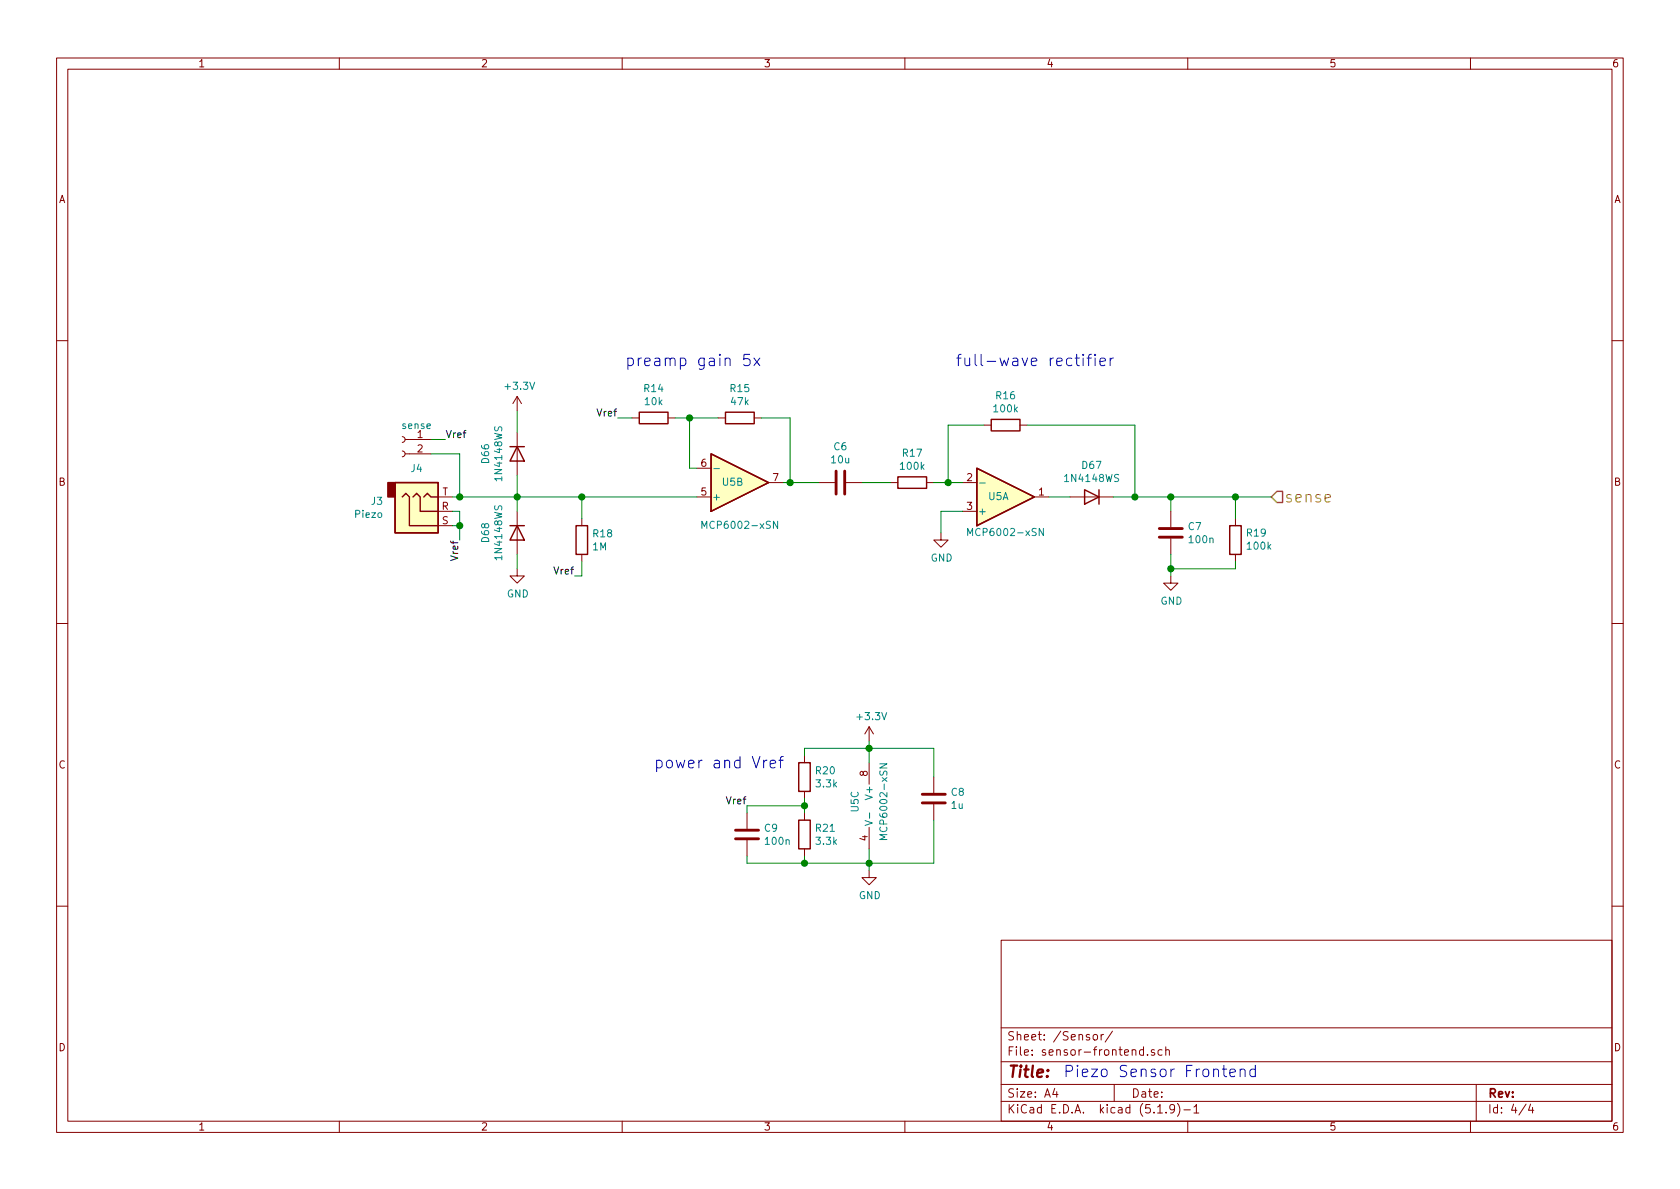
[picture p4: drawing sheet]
EESchema Schematic File Version 4
EELAYER 30 0
EELAYER END
$Descr A4 11693 8268
encoding utf-8
Sheet 4 4
Title ""
Date ""
Rev ""
Comp ""
Comment1 ""
Comment2 ""
Comment3 ""
Comment4 ""
$EndDescr
$Comp
L Diode:1N4148WS D66
U 1 1
P 3600 3150
F 0 "D66" H 3600 2933 50  0000 C CNN
F 1 "1N4148WS" H 3600 3024 50  0000 C CNN
F 2 "Diode_SMD:D_SOD-323" H 3600 2975 50  0001 C CNN
F 3 "https://www.vishay.com/docs/85751/1n4148ws.pdf" H 3600 3150 50  0001 C CNN
	1    3600 3150
	0    1    1    0   
$EndComp
$Comp
L power:+3.3V #PWR030
U 1 1
P 6050 5150
F 0 "#PWR030" H 6050 5000 50  0001 C CNN
F 1 "+3.3V" H 6065 5323 50  0000 C CNN
F 2 "" H 6050 5150 50  0001 C CNN
F 3 "" H 6050 5150 50  0001 C CNN
	1    6050 5150
	1    0    0    -1  
$EndComp
$Comp
L power:GND #PWR031
U 1 1
P 6050 6050
F 0 "#PWR031" H 6050 5800 50  0001 C CNN
F 1 "GND" H 6055 5877 50  0000 C CNN
F 2 "" H 6050 6050 50  0001 C CNN
F 3 "" H 6050 6050 50  0001 C CNN
	1    6050 6050
	1    0    0    -1  
$EndComp
Wire Wire Line
	6050 6050 6050 6000
Connection ~ 6050 5200
Wire Wire Line
	6050 5200 6050 5150
Connection ~ 6050 6000
$Comp
L Connector:AudioJack3 J3
U 1 1
P 2950 3550
F 0 "J3" H 2670 3483 50  0000 R CNN
F 1 "Piezo" H 2670 3574 50  0000 R CNN
F 2 "Connector_Audio:Jack_3.5mm_PJ320D_Horizontal" H 2950 3550 50  0001 C CNN
F 3 "~" H 2950 3550 50  0001 C CNN
	1    2950 3550
	1    0    0    1   
$EndComp
Wire Wire Line
	3200 3750 3200 3650
Wire Wire Line
	3200 3650 3150 3650
Wire Wire Line
	3200 3650 3200 3550
Wire Wire Line
	3200 3550 3150 3550
Connection ~ 3200 3650
$Comp
L Amplifier_Operational:MCP6002-xSN U5
U 1 1
P 7000 3450
F 0 "U5" H 6950 3450 50  0000 C CNN
F 1 "MCP6002-xSN" H 7000 3700 50  0000 C CNN
F 2 "Package_SO:SOIC-8_3.9x4.9mm_P1.27mm" H 7000 3450 50  0001 C CNN
F 3 "http://ww1.microchip.com/downloads/en/DeviceDoc/21733j.pdf" H 7000 3450 50  0001 C CNN
	1    7000 3450
	1    0    0    1   
$EndComp
$Comp
L Amplifier_Operational:MCP6002-xSN U5
U 2 1
P 5150 3350
F 0 "U5" H 5100 3350 50  0000 C CNN
F 1 "MCP6002-xSN" H 5150 3650 50  0000 C CNN
F 2 "Package_SO:SOIC-8_3.9x4.9mm_P1.27mm" H 5150 3350 50  0001 C CNN
F 3 "http://ww1.microchip.com/downloads/en/DeviceDoc/21733j.pdf" H 5150 3350 50  0001 C CNN
	2    5150 3350
	1    0    0    1   
$EndComp
$Comp
L Diode:1N4148WS D68
U 1 1
P 3600 3700
F 0 "D68" H 3600 3483 50  0000 C CNN
F 1 "1N4148WS" H 3600 3574 50  0000 C CNN
F 2 "Diode_SMD:D_SOD-323" H 3600 3525 50  0001 C CNN
F 3 "https://www.vishay.com/docs/85751/1n4148ws.pdf" H 3600 3700 50  0001 C CNN
	1    3600 3700
	0    1    1    0   
$EndComp
Wire Wire Line
	3150 3450 3200 3450
Wire Wire Line
	3600 3450 3600 3300
Wire Wire Line
	3600 3450 3600 3550
Connection ~ 3600 3450
$Comp
L power:GND #PWR028
U 1 1
P 3600 3950
F 0 "#PWR028" H 3600 3700 50  0001 C CNN
F 1 "GND" H 3605 3777 50  0000 C CNN
F 2 "" H 3600 3950 50  0001 C CNN
F 3 "" H 3600 3950 50  0001 C CNN
	1    3600 3950
	1    0    0    -1  
$EndComp
Wire Wire Line
	3600 3950 3600 3850
$Comp
L power:+3.3V #PWR025
U 1 1
P 3600 2850
F 0 "#PWR025" H 3600 2700 50  0001 C CNN
F 1 "+3.3V" H 3615 3023 50  0000 C CNN
F 2 "" H 3600 2850 50  0001 C CNN
F 3 "" H 3600 2850 50  0001 C CNN
	1    3600 2850
	1    0    0    -1  
$EndComp
Wire Wire Line
	3600 2850 3600 3000
$Comp
L Device:R R20
U 1 1
P 5600 5400
F 0 "R20" H 5670 5446 50  0000 L CNN
F 1 "3.3k" H 5670 5355 50  0000 L CNN
F 2 "Resistor_SMD:R_0603_1608Metric_Pad0.98x0.95mm_HandSolder" V 5530 5400 50  0001 C CNN
F 3 "~" H 5600 5400 50  0001 C CNN
	1    5600 5400
	1    0    0    -1  
$EndComp
$Comp
L Device:R R21
U 1 1
P 5600 5800
F 0 "R21" H 5670 5846 50  0000 L CNN
F 1 "3.3k" H 5670 5755 50  0000 L CNN
F 2 "Resistor_SMD:R_0603_1608Metric_Pad0.98x0.95mm_HandSolder" V 5530 5800 50  0001 C CNN
F 3 "~" H 5600 5800 50  0001 C CNN
	1    5600 5800
	1    0    0    -1  
$EndComp
Wire Wire Line
	6050 5200 6050 5300
Wire Wire Line
	5600 5200 5600 5250
Wire Wire Line
	6050 5900 6050 6000
Wire Wire Line
	5600 5950 5600 6000
Wire Wire Line
	5600 5650 5600 5600
$Comp
L Amplifier_Operational:MCP6002-xSN U5
U 3 1
P 6150 5600
F 0 "U5" V 5950 5550 50  0000 L CNN
F 1 "MCP6002-xSN" V 6150 5350 50  0000 L CNN
F 2 "Package_SO:SOIC-8_3.9x4.9mm_P1.27mm" H 6150 5600 50  0001 C CNN
F 3 "http://ww1.microchip.com/downloads/en/DeviceDoc/21733j.pdf" H 6150 5600 50  0001 C CNN
	3    6150 5600
	1    0    0    -1  
$EndComp
Wire Wire Line
	5600 5200 6050 5200
Wire Wire Line
	5600 6000 6050 6000
$Comp
L Device:C C9
U 1 1
P 5200 5800
F 0 "C9" H 5315 5846 50  0000 L CNN
F 1 "100n" H 5315 5755 50  0000 L CNN
F 2 "Capacitor_SMD:C_0603_1608Metric_Pad1.08x0.95mm_HandSolder" H 5238 5650 50  0001 C CNN
F 3 "~" H 5200 5800 50  0001 C CNN
	1    5200 5800
	1    0    0    -1  
$EndComp
Wire Wire Line
	5200 6000 5200 5950
Wire Wire Line
	5200 6000 5600 6000
Connection ~ 5600 6000
Wire Wire Line
	5200 5650 5200 5600
Wire Wire Line
	5200 5600 5600 5600
Connection ~ 5600 5600
Wire Wire Line
	5600 5600 5600 5550
Wire Wire Line
	5300 2900 5500 2900
Wire Wire Line
	5500 2900 5500 3350
Wire Wire Line
	5500 3350 5450 3350
Wire Wire Line
	5000 2900 4800 2900
Wire Wire Line
	4800 2900 4800 3250
Wire Wire Line
	4800 3250 4850 3250
$Comp
L Device:R R14
U 1 1
P 4550 2900
F 0 "R14" V 4343 2900 50  0000 C CNN
F 1 "10k" V 4434 2900 50  0000 C CNN
F 2 "Resistor_SMD:R_0603_1608Metric_Pad0.98x0.95mm_HandSolder" V 4480 2900 50  0001 C CNN
F 3 "~" H 4550 2900 50  0001 C CNN
	1    4550 2900
	0    1    1    0   
$EndComp
Wire Wire Line
	4700 2900 4800 2900
Connection ~ 4800 2900
Text Label 4300 2900 2    50   ~ 0
Vref
Wire Wire Line
	4400 2900 4300 2900
$Comp
L Device:R R15
U 1 1
P 5150 2900
F 0 "R15" V 4943 2900 50  0000 C CNN
F 1 "47k" V 5034 2900 50  0000 C CNN
F 2 "Resistor_SMD:R_0603_1608Metric_Pad0.98x0.95mm_HandSolder" V 5080 2900 50  0001 C CNN
F 3 "~" H 5150 2900 50  0001 C CNN
	1    5150 2900
	0    1    1    0   
$EndComp
Wire Wire Line
	3600 3450 4050 3450
Wire Wire Line
	4050 4000 4000 4000
Wire Wire Line
	4050 3900 4050 4000
Text Label 4000 4000 2    50   ~ 0
Vref
Wire Wire Line
	4050 3600 4050 3450
$Comp
L Device:R R18
U 1 1
P 4050 3750
F 0 "R18" H 4120 3796 50  0000 L CNN
F 1 "1M" H 4120 3705 50  0000 L CNN
F 2 "Resistor_SMD:R_0603_1608Metric_Pad0.98x0.95mm_HandSolder" V 3980 3750 50  0001 C CNN
F 3 "~" H 4050 3750 50  0001 C CNN
	1    4050 3750
	1    0    0    -1  
$EndComp
Connection ~ 4050 3450
Wire Wire Line
	4050 3450 4850 3450
$Comp
L Device:C C6
U 1 1
P 5850 3350
F 0 "C6" V 5598 3350 50  0000 C CNN
F 1 "10u" V 5689 3350 50  0000 C CNN
F 2 "Capacitor_SMD:C_0805_2012Metric" H 5888 3200 50  0001 C CNN
F 3 "~" H 5850 3350 50  0001 C CNN
	1    5850 3350
	0    1    1    0   
$EndComp
Wire Wire Line
	5700 3350 5500 3350
Connection ~ 5500 3350
$Comp
L Device:R R17
U 1 1
P 6350 3350
F 0 "R17" V 6143 3350 50  0000 C CNN
F 1 "100k" V 6234 3350 50  0000 C CNN
F 2 "Resistor_SMD:R_0603_1608Metric_Pad0.98x0.95mm_HandSolder" V 6280 3350 50  0001 C CNN
F 3 "~" H 6350 3350 50  0001 C CNN
	1    6350 3350
	0    1    1    0   
$EndComp
Wire Wire Line
	6200 3350 6000 3350
Wire Wire Line
	6500 3350 6600 3350
$Comp
L Device:R R16
U 1 1
P 7000 2950
F 0 "R16" V 6793 2950 50  0000 C CNN
F 1 "100k" V 6884 2950 50  0000 C CNN
F 2 "Resistor_SMD:R_0603_1608Metric_Pad0.98x0.95mm_HandSolder" V 6930 2950 50  0001 C CNN
F 3 "~" H 7000 2950 50  0001 C CNN
	1    7000 2950
	0    1    1    0   
$EndComp
Wire Wire Line
	6850 2950 6600 2950
Wire Wire Line
	6600 2950 6600 3350
Connection ~ 6600 3350
Wire Wire Line
	6600 3350 6700 3350
$Comp
L power:GND #PWR026
U 1 1
P 6550 3700
F 0 "#PWR026" H 6550 3450 50  0001 C CNN
F 1 "GND" H 6555 3527 50  0000 C CNN
F 2 "" H 6550 3700 50  0001 C CNN
F 3 "" H 6550 3700 50  0001 C CNN
	1    6550 3700
	1    0    0    -1  
$EndComp
Wire Wire Line
	6700 3550 6550 3550
Wire Wire Line
	6550 3550 6550 3700
Text Notes 7400 7500 0    79   ~ 0
Piezo Sensor Frontend\n
Text Notes 4550 5350 0    79   ~ 0
power and Vref\n
Text Notes 4350 2550 0    79   ~ 0
preamp gain 5x
Text Notes 6650 2550 0    79   ~ 0
full-wave rectifier
$Comp
L Diode:1N4148WS D67
U 1 1
P 7600 3450
F 0 "D67" H 7600 3233 50  0000 C CNN
F 1 "1N4148WS" H 7600 3324 50  0000 C CNN
F 2 "Diode_SMD:D_SOD-323" H 7600 3275 50  0001 C CNN
F 3 "https://www.vishay.com/docs/85751/1n4148ws.pdf" H 7600 3450 50  0001 C CNN
	1    7600 3450
	-1   0    0    1   
$EndComp
Wire Wire Line
	7300 3450 7450 3450
Wire Wire Line
	7750 3450 7900 3450
Wire Wire Line
	7900 3450 7900 2950
Wire Wire Line
	7150 2950 7900 2950
$Comp
L Device:C C7
U 1 1
P 8150 3700
F 0 "C7" H 8265 3746 50  0000 L CNN
F 1 "100n" H 8265 3655 50  0000 L CNN
F 2 "Capacitor_SMD:C_0603_1608Metric_Pad1.08x0.95mm_HandSolder" H 8188 3550 50  0001 C CNN
F 3 "~" H 8150 3700 50  0001 C CNN
	1    8150 3700
	1    0    0    -1  
$EndComp
Wire Wire Line
	8150 3550 8150 3450
Wire Wire Line
	8150 3450 7900 3450
Connection ~ 7900 3450
$Comp
L power:GND #PWR029
U 1 1
P 8150 4000
F 0 "#PWR029" H 8150 3750 50  0001 C CNN
F 1 "GND" H 8155 3827 50  0000 C CNN
F 2 "" H 8150 4000 50  0001 C CNN
F 3 "" H 8150 4000 50  0001 C CNN
	1    8150 4000
	1    0    0    -1  
$EndComp
Wire Wire Line
	8150 4000 8150 3950
$Comp
L Device:R R19
U 1 1
P 8600 3750
F 0 "R19" H 8530 3704 50  0000 R CNN
F 1 "100k" H 8530 3795 50  0000 R CNN
F 2 "Resistor_SMD:R_0603_1608Metric_Pad0.98x0.95mm_HandSolder" V 8530 3750 50  0001 C CNN
F 3 "~" H 8600 3750 50  0001 C CNN
	1    8600 3750
	-1   0    0    1   
$EndComp
Wire Wire Line
	8600 3600 8600 3450
Wire Wire Line
	8600 3450 8150 3450
Connection ~ 8150 3450
Wire Wire Line
	8600 3900 8600 3950
Wire Wire Line
	8600 3950 8150 3950
Connection ~ 8150 3950
Wire Wire Line
	8150 3950 8150 3850
Wire Wire Line
	8600 3450 8850 3450
Connection ~ 8600 3450
Text HLabel 8850 3450 2    79   Input ~ 0
sense
Wire Wire Line
	6050 5200 6500 5200
Wire Wire Line
	6050 6000 6500 6000
Wire Wire Line
	6500 5700 6500 6000
Wire Wire Line
	6500 5200 6500 5400
$Comp
L Device:C C8
U 1 1
P 6500 5550
F 0 "C8" H 6615 5596 50  0000 L CNN
F 1 "1u" H 6615 5505 50  0000 L CNN
F 2 "Capacitor_SMD:C_0603_1608Metric_Pad1.08x0.95mm_HandSolder" H 6538 5400 50  0001 C CNN
F 3 "~" H 6500 5550 50  0001 C CNN
	1    6500 5550
	1    0    0    -1  
$EndComp
Text Label 3200 3750 3    50   ~ 0
Vref
$Comp
L Connector:Conn_01x02_Female J4
U 1 1
P 2800 3050
F 0 "J4" H 2700 2850 50  0000 C CNN
F 1 "sense" H 2700 3150 50  0000 C CNN
F 2 "Connector_PinSocket_2.54mm:PinSocket_1x02_P2.54mm_Vertical" H 2800 3050 50  0001 C CNN
F 3 "~" H 2800 3050 50  0001 C CNN
	1    2800 3050
	-1   0    0    -1  
$EndComp
Wire Wire Line
	3000 3150 3200 3150
Wire Wire Line
	3200 3150 3200 3450
Connection ~ 3200 3450
Wire Wire Line
	3200 3450 3600 3450
Text Label 3100 3050 0    50   ~ 0
Vref
Wire Wire Line
	3100 3050 3000 3050
Text Label 5200 5600 2    50   ~ 0
Vref
$EndSCHEMATC
